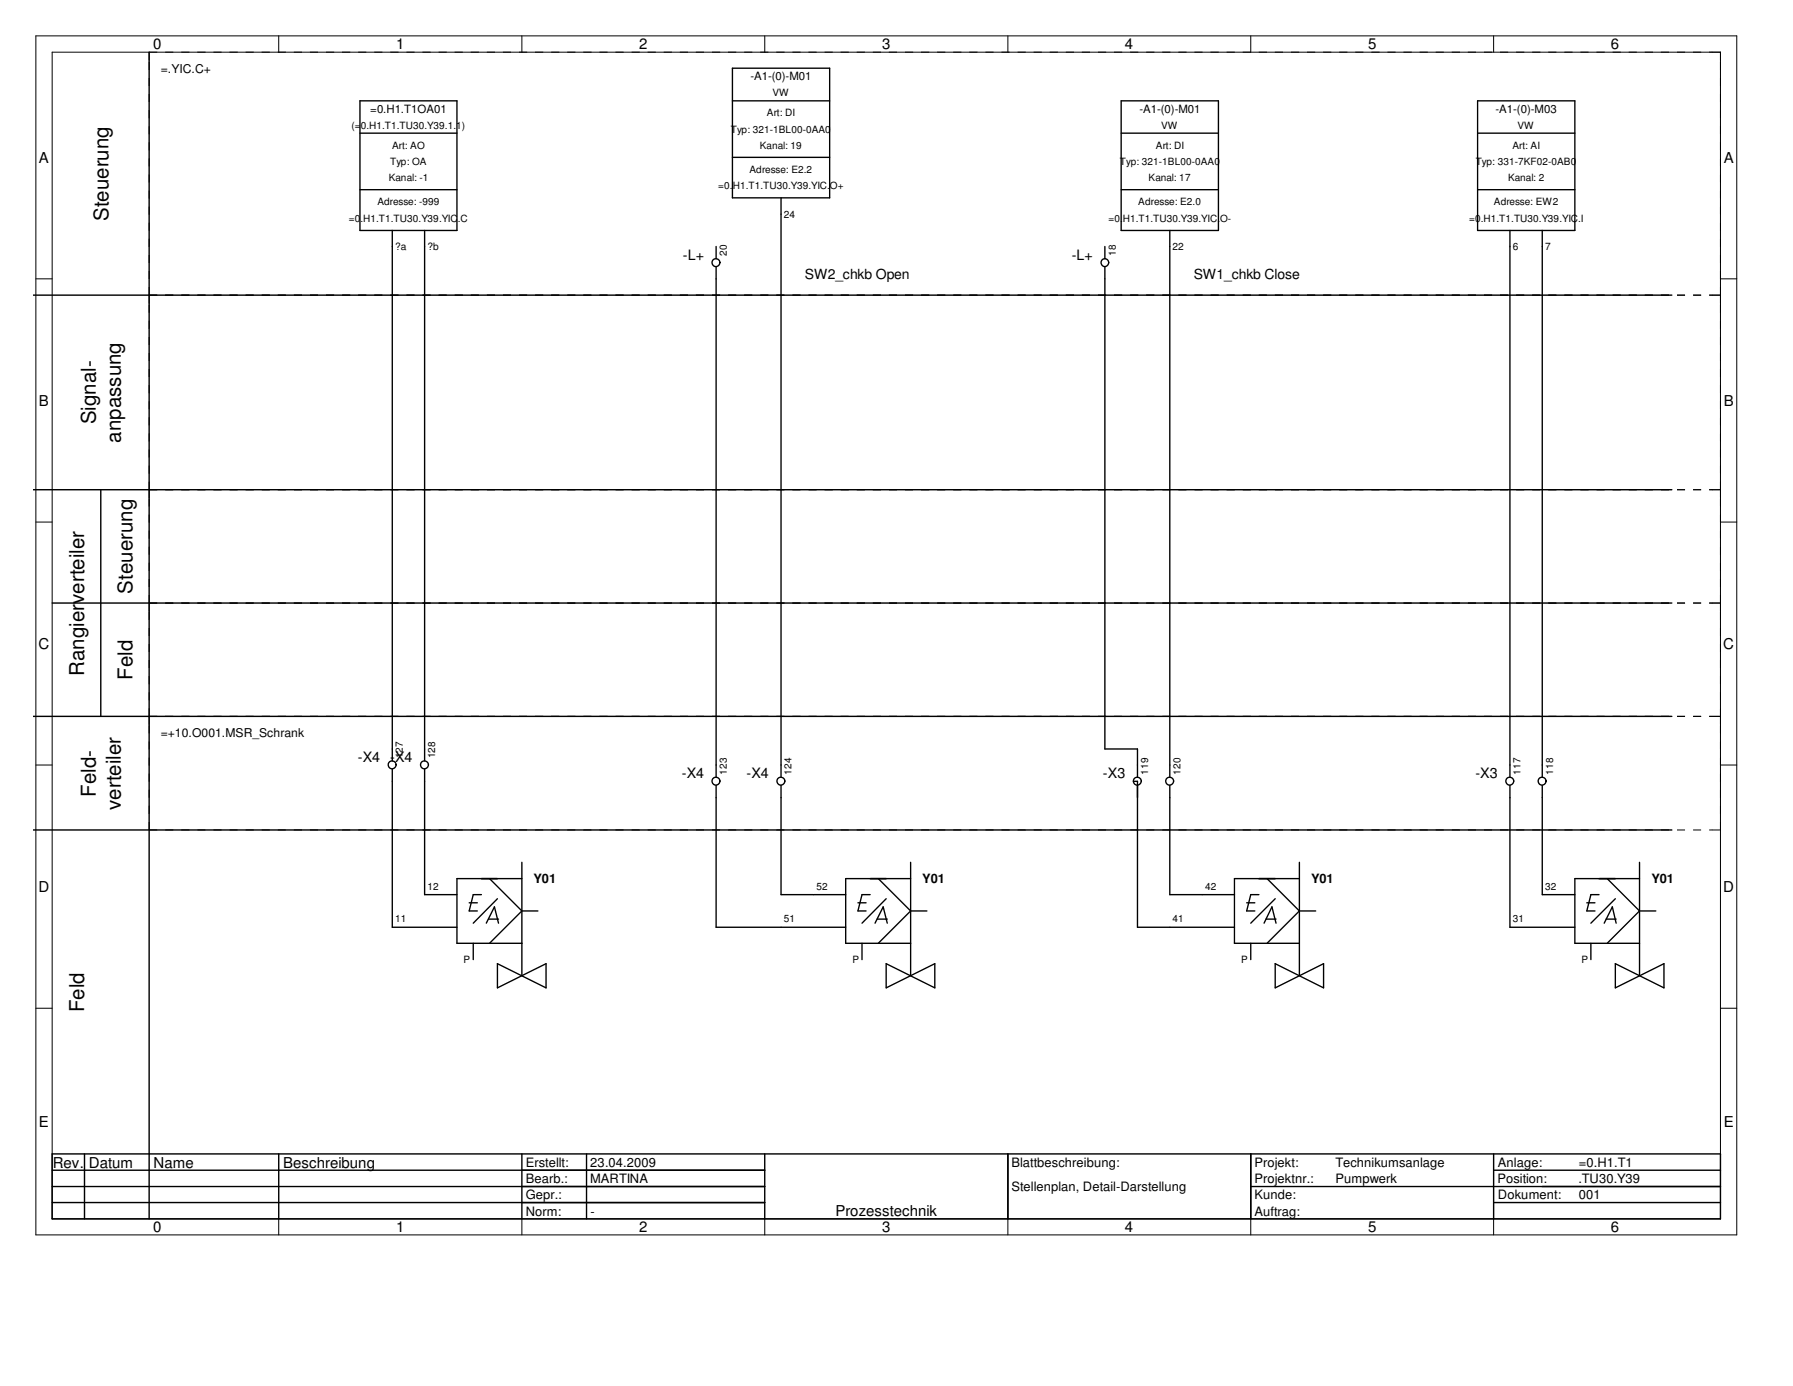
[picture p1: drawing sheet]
<svg xmlns="http://www.w3.org/2000/svg" width="279mm" height="216mm" viewBox="0 0 279 216" stroke-linecap="round" stroke-linejoin="round" font-family="sans-serif">
<g fill="none" stroke="#000" stroke-width=".16">
<path d="M5.6 5.6h265v186.8h-265zM8.1 8.1h260v181.8h-260zM23.2 8.1v1.3M43.4 5.6v2.5M81.3 5.6v2.5M119.2 5.6v2.5M157.1 5.6v2.5M194.9 5.6v2.5M232.7 5.6v2.5M5.6 43.4h2.5M23.2 46v1.2M266.8 46h1.3"/>
<path d="M268.1 43.4h2.5M23.2 76.3v1.2M266.8 76.3h1.3M5.6 81.3h2.5M23.2 93.9v1.3M266.8 93.9h1.3M268.1 81.3h2.5M5.6 119.2h2.5M23.2 111.6v1.3M266.8 111.6h1.3M268.1 119.2h2.5M266.8 129.3h1.3"/>
<path d="M5.6 157.1h2.5M268.1 157.1h2.5M43.4 189.9v2.5M81.3 189.9v2.5M119.2 189.9v2.5M157.1 189.9v2.5M194.9 189.9v2.5M232.7 189.9v2.5"/>
</g>
<g fill="none" stroke="#000" stroke-width=".22">
<path d="M23.2 8.1v181.8M5.2 46h255.3M5.2 76.3h255.3M15.7 76.3v35.3M8.1 93.9h252.4M5.2 111.6h255.3M5.2 129.3h255.3M8.1 179.7h260v10.2h-260zM13.2 179.7v10.2M43.4 179.7v10.2M81.3 179.7v10.2M91.4 179.7v10.2"/>
<path d="M119.2 179.7v10.2M157.1 179.7v10.2M194.9 179.7v10.2M232.7 179.7v10.2M8.1 184.8h111.1M8.1 182.3h111.1M8.1 187.3h111.1M194.9 184.8h73.2M232.7 182.3h35.4M232.7 187.3h35.4"/>
</g>
<g fill="none" stroke="#000" stroke-width=".16" stroke-dasharray="1.3 1.3" stroke-linecap="butt">
<path d="M23.2 8.1h243.6M23.2 46h243.6M23.2 46v-36.6M268.1 46v-36.6M23.2 76.3h243.6M23.2 76.3v-29.1M268.1 76.3v-29.1M23.2 93.9h243.6M23.2 93.9v-16.4M268.1 93.9v-16.4M23.2 111.6h243.6M23.2 111.6v-16.4"/>
<path d="M268.1 111.6v-16.4M23.2 129.3h243.6M23.2 129.3v-16.4M268.1 129.3v-16.4"/>
</g>
<g fill="none" stroke="#000" stroke-width=".21">
<path d="M56.1 15.7h15.1v20.2h-15.1zM114.1 15.7h15.2M114.1 10.6h15.2v20.2h-15.2zM174.7 15.7h15.2v20.2h-15.2zM230.3 15.7h15.1v20.2h-15.1zM56.1 20.7h15.1M56.1 29.5h15.1M61.1 35.9v82.6M66.2 35.9v82.6M111.6 38.4v1.9M114.1 24.5h15.2M121.7 30.8v90.3"/>
<path d="M172.2 38.4v1.9M174.7 20.7h15.2M174.7 29.5h15.2M182.3 35.9v85.2M230.3 20.7h15.1M230.3 29.5h15.1M235.3 35.9v85.2M240.3 35.9v85.2M111.6 41.6v79.5M172.2 41.6v75.1h5.1v4.4M61.1 119.8v24.6h10.1M66.2 119.8v19.6h5"/>
<path d="M75 139.4h-1.3l-.6 2.5h1.3M76.3 136.9l5 5M77.5 140l-3.8 3.8M81.3 136.9h-10.1v10h10.1M81.3 134.3v17.7M111.6 122.3v22.1h20.2M121.7 122.3v17.1h10.1M135.6 139.4h-1.3l-.6 2.5h1.3M136.9 136.9l5 5M138.1 140l-3.8 3.8M141.9 136.9h-10.1v10h10.1M141.9 134.3v17.7"/>
<path d="M176.6 121.7h.7v22.7h15.1M182.3 122.3v17.1h10.1M196.2 139.4h-1.3l-.6 2.5h1.2M197.4 136.9l5.1 5M198.7 140l-3.8 3.8M202.5 136.9h-10.1v10h10.1M202.5 134.3v17.7M235.3 122.3v22.1h10.1M240.3 122.3v17.1h5.1M249.2 139.4h-1.3l-.6 2.5h1.2M250.4 136.9l5.1 5M251.7 140l-3.8 3.8"/>
<path d="M255.5 136.9h-10.1v10h10.1M255.5 134.3v17.7M73.1 140.6h1.3M73.7 146.9v2.6M75.8 143.8l1.2-2.5 .7 2.5M76.1 143.2h1.6M77.5 150.1l7.6 3.8v-3.8l-7.6 3.8zM81.3 141.9h2.5M81.3 141.9l-5 5M133.7 140.6h1.3M134.3 146.9v2.6M136.4 143.8l1.2-2.5 .7 2.5"/>
<path d="M136.7 143.2h1.6M138.1 150.1l7.6 3.8v-3.8l-7.6 3.8zM141.9 141.9h2.5M141.9 141.9l-5 5M194.3 140.6h1.2M194.9 146.9v2.6M197 143.8l1.2-2.5 .6 2.5M197.3 143.2h1.5M198.7 150.1l7.5 3.8v-3.8l-7.5 3.8zM202.5 141.9h2.5M202.5 141.9l-5.1 5M247.3 140.6h1.2"/>
<path d="M247.9 146.9v2.6M250 143.8l1.2-2.5 .6 2.5M250.3 143.2h1.5M251.7 150.1l7.6 3.8v-3.8l-7.6 3.8zM255.5 141.9h2.5M255.5 141.9l-5.1 5"/>
<circle cx="111.6" cy="40.9" r=".62"/>
<circle cx="172.2" cy="40.9" r=".6"/>
<circle cx="61.1" cy="119.1" r=".62"/>
<circle cx="66.1" cy="119.1" r=".62"/>
<circle cx="111.6" cy="121.7" r=".62"/>
<circle cx="121.7" cy="121.7" r=".62"/>
<circle cx="177.2" cy="121.7" r=".62"/>
<circle cx="182.3" cy="121.7" r=".62"/>
<circle cx="235.3" cy="121.7" r=".62"/>
<circle cx="240.3" cy="121.7" r=".62"/>
</g>
<g font-size="3.2">
<text x="16.9" y="34.4" transform="rotate(-90 16.9 34.4)">Steuerung</text>
<text x="14.9" y="66.1" transform="rotate(-90 14.9 66.1)">Signal-</text>
<text x="18.8" y="69" transform="rotate(-90 18.8 69)">anpassung</text>
<text x="20.7" y="92.5" transform="rotate(-90 20.7 92.5)">Steuerung</text>
<text x="13.1" y="105.2" transform="rotate(-90 13.1 105.2)">Rangierverteiler</text>
<text x="20.7" y="105.9" transform="rotate(-90 20.7 105.9)">Feld</text>
<text x="14.9" y="124.1" transform="rotate(-90 14.9 124.1)">Feld-</text>
<text x="18.8" y="126.2" transform="rotate(-90 18.8 126.2)">verteiler</text>
<text x="13.1" y="157.6" transform="rotate(-90 13.1 157.6)">Feld</text>
</g>
<g font-size="2.3">
<text x="23.9" y="7.7">0</text>
<text x="61.7" y="7.7">1</text>
<text x="99.6" y="7.7">2</text>
<text x="137.5" y="7.7">3</text>
<text x="175.3" y="7.7">4</text>
<text x="213.2" y="7.7">5</text>
<text x="251" y="7.7">6</text>
<text x="6.1" y="25.4">A</text>
<text x="268.6" y="25.4">A</text>
<text x="6.1" y="63.2">B</text>
<text x="268.6" y="63.2">B</text>
<text x="6" y="101.1">C</text>
<text x="268.5" y="101.1">C</text>
<text x="6" y="138.9">D</text>
<text x="268.5" y="138.9">D</text>
<text x="6.1" y="175.6">E</text>
<text x="268.6" y="175.6">E</text>
<text x="8.2" y="181.9">Rev. Datum</text>
<text x="23.9" y="181.9">Name</text>
<text x="44.1" y="181.9">Beschreibung</text>
<text x="23.9" y="191.9">0</text>
<text x="61.7" y="191.9">1</text>
<text x="99.6" y="191.9">2</text>
<text x="130.2" y="189.4">Prozesstechnik</text>
<text x="137.5" y="191.9">3</text>
<text x="175.3" y="191.9">4</text>
<text x="213.2" y="191.9">5</text>
<text x="251" y="191.9">6</text>
</g>
<g font-size="2.2">
<text x="106.4" y="40.4">-L+</text>
<text x="167" y="40.4">-L+</text>
<text x="125.4" y="43.5">SW2_chkb Open</text>
<text x="186" y="43.5">SW1_chkb Close</text>
<text x="55.8" y="118.7">-X4 -X4</text>
<text x="106.3" y="121.2">-X4</text>
<text x="116.3" y="121.2">-X4</text>
<text x="171.9" y="121.2">-X3</text>
<text x="229.9" y="121.2">-X3</text>
</g>
<g font-size="2">
<text x="83.1" y="137.5">Y01</text>
<text x="143.7" y="137.5">Y01</text>
<text x="204.3" y="137.5">Y01</text>
<text x="257.3" y="137.5">Y01</text>
<text x="81.9" y="184.3">Bearb.:</text>
<text x="81.9" y="181.8">Erstellt:</text>
<text x="92" y="181.8">23.04.2009</text>
<text x="92" y="184.3">MARTINA</text>
<text x="157.6" y="185.5">Stellenplan, Detail-Darstellung</text>
<text x="157.6" y="181.8">Blattbeschreibung:</text>
<text x="195.5" y="181.8">Projekt:</text>
<text x="195.5" y="184.3">Projektnr.:</text>
<text x="208.1" y="181.8">Technikumsanlage</text>
<text x="208.1" y="184.3">Pumpwerk</text>
<text x="233.3" y="184.3">Position:</text>
<text x="233.4" y="181.8">Anlage:</text>
<text x="246" y="184.3">.TU30.Y39</text>
<text x="246" y="181.8">=0.H1.T1</text>
<text x="81.9" y="186.8">Gepr.:</text>
<text x="81.9" y="189.4">Norm:</text>
<text x="92" y="189.4">-</text>
<text x="195.5" y="186.8">Kunde:</text>
<text x="195.5" y="189.4">Auftrag:</text>
<text x="233.4" y="186.8">Dokument:</text>
<text x="246" y="186.8">001</text>
</g>
<g font-size="1.9">
<text x="25.1" y="11.3">=.YIC.C+</text>
<text x="25.1" y="114.8">=+10.O001.MSR_Schrank</text>
</g>
<g font-size="1.8">
<text x="57.7" y="17.6">=0.H1.T1OA01</text>
<text x="116.9" y="12.5">-A1-(0)-M01</text>
<text x="177.5" y="17.6">-A1-(0)-M01</text>
<text x="233" y="17.6">-A1-(0)-M03</text>
</g>
<g font-size="1.6">
<text x="120.4" y="15">VW</text>
<text x="54.8" y="20">(=0.H1.T1.TU30.Y39.1.1)</text>
<text x="61.1" y="23.2">Art: AO</text>
<text x="113.9" y="20.7">Typ: 321-1BL00-0AA0</text>
<text x="118.4" y="23.2">Kanal: 19</text>
<text x="119.5" y="18.1">Art: DI</text>
<text x="180.1" y="23.2">Art: DI</text>
<text x="180.9" y="20">VW</text>
<text x="235.7" y="23.2">Art: AI</text>
<text x="236.5" y="20">VW</text>
<text x="60.6" y="28.2">Kanal: -1</text>
<text x="60.8" y="25.7">Typ: OA</text>
<text x="111.9" y="29.5">=0.H1.T1.TU30.Y39.YIC.O+</text>
<text x="116.8" y="27">Adresse: E2.2</text>
<text x="174.5" y="25.7">Typ: 321-1BL00-0AA0</text>
<text x="179" y="28.2">Kanal: 17</text>
<text x="230" y="25.7">Typ: 331-7KF02-0AB0</text>
<text x="235" y="28.2">Kanal: 2</text>
<text x="54.4" y="34.5">=0.H1.T1.TU30.Y39.YIC.C</text>
<text x="58.8" y="32">Adresse: -999</text>
<text x="122.1" y="33.9">24</text>
<text x="172.7" y="34.5">=0.H1.T1.TU30.Y39.YIC.O-</text>
<text x="177.4" y="32">Adresse: E2.0</text>
<text x="228.9" y="34.5">=0.H1.T1.TU30.Y39.YIC.I</text>
<text x="232.8" y="32">Adresse: EW2</text>
<text x="61.6" y="38.9">?a</text>
<text x="66.6" y="38.9">?b</text>
<text x="113.3" y="39.8" transform="rotate(-90 113.3 39.8)">20</text>
<text x="173.9" y="39.8" transform="rotate(-90 173.9 39.8)">18</text>
<text x="182.7" y="38.9">22</text>
<text x="235.8" y="38.9">6</text>
<text x="240.8" y="38.9">7</text>
<text x="62.8" y="118.1" transform="rotate(-90 62.8 118.1)">127</text>
<text x="67.8" y="118.1" transform="rotate(-90 67.8 118.1)">128</text>
<text x="113.3" y="120.6" transform="rotate(-90 113.3 120.6)">123</text>
<text x="123.4" y="120.6" transform="rotate(-90 123.4 120.6)">124</text>
<text x="178.9" y="120.6" transform="rotate(-90 178.9 120.6)">119</text>
<text x="183.9" y="120.6" transform="rotate(-90 183.9 120.6)">120</text>
<text x="236.9" y="120.6" transform="rotate(-90 236.9 120.6)">117</text>
<text x="242" y="120.6" transform="rotate(-90 242 120.6)">118</text>
<text x="61.6" y="143.6">11</text>
<text x="66.6" y="138.6">12</text>
<text x="122.1" y="143.6">51</text>
<text x="127.2" y="138.6">52</text>
<text x="182.7" y="143.6">41</text>
<text x="187.8" y="138.6">42</text>
<text x="235.8" y="143.6">31</text>
<text x="240.8" y="138.6">32</text>
<text x="72.2" y="150">P</text>
<text x="132.8" y="150">P</text>
<text x="193.4" y="150">P</text>
<text x="246.4" y="150">P</text>
</g>
</svg>
